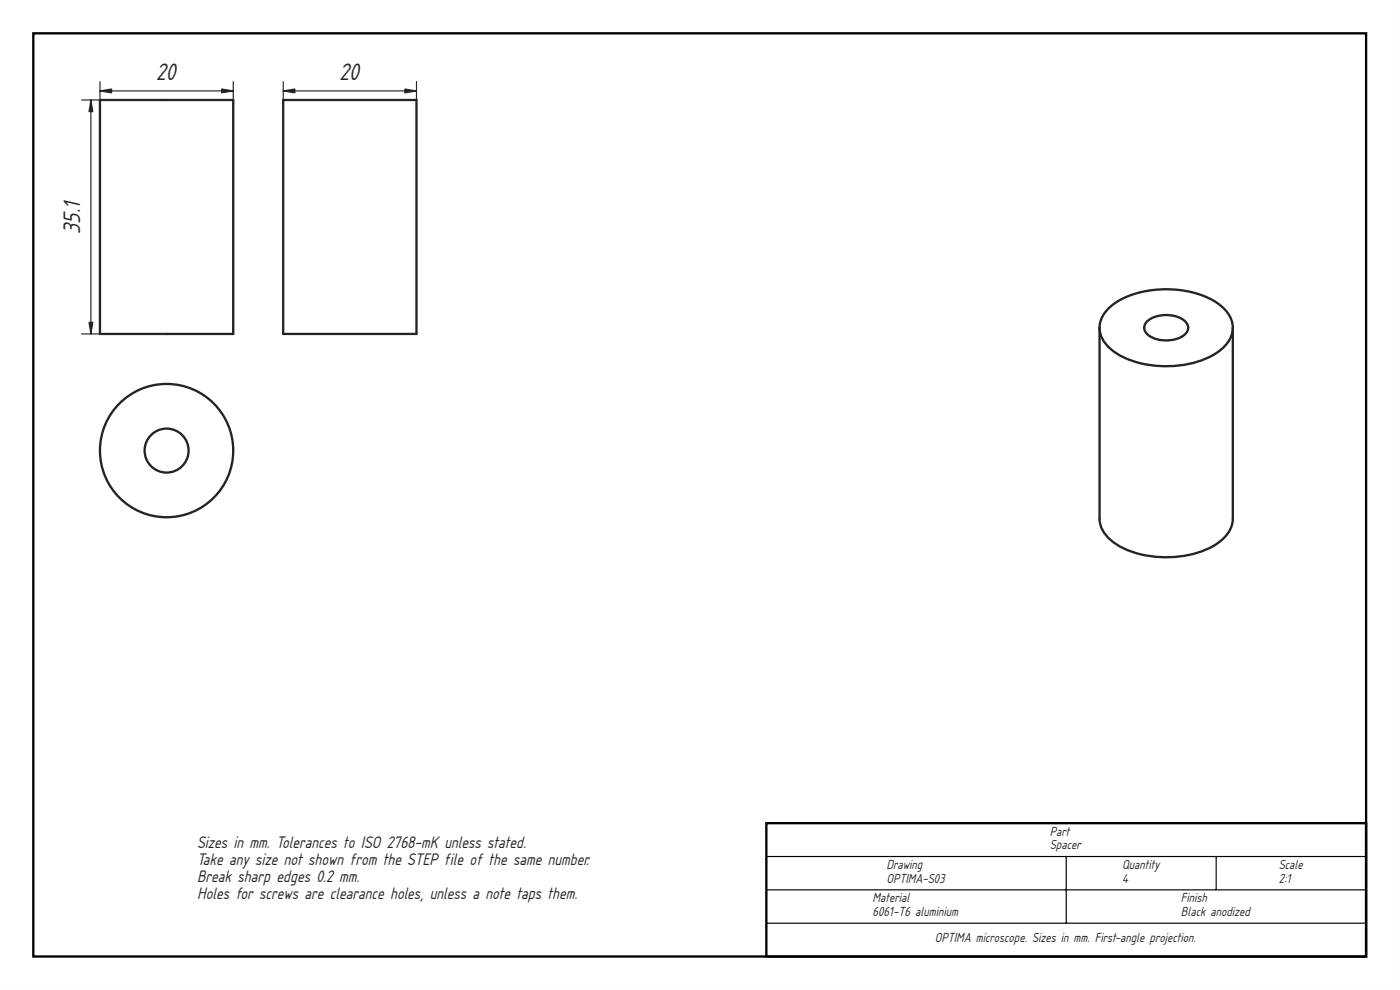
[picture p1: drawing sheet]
<svg xmlns="http://www.w3.org/2000/svg" width="420mm" height="297mm" viewBox="0 0 420 297" stroke-linecap="round" stroke-linejoin="round" font-family="sans-serif">
<path d="M0 0h420v297h-420zM0 0v297h420v-297z" fill="#000"/>
<path d="M10 10h400v277h-400zM230 247h180v40h-180z" fill="none" stroke="#000" stroke-width=".7" stroke-linecap="butt"/>
<path d="M230 257h180M320 257v20M365 257v10M230 267h180M230 277h180" fill="none" stroke="#000" stroke-width=".35"/>
<path d="M30 30h40v70.2h-40z" fill-rule="evenodd" fill="#fff"/>
<path d="M30 30h40v70.2h-40z" fill="none" stroke="#212529" stroke-width=".7"/>
<path d="M24.5 30h25.5M27.3 30v70.2M30 27.3h40M30 24.5v5.6M70 24.5v5.6M24.5 100.2h25.5" fill="none" stroke="#212529" stroke-width=".35"/>
<g fill="#212529" stroke="#212529" stroke-width=".35">
<path d="M66.5 26.7l3.5 .6-3.5 .6z"/>
<path d="M30 27.3l3.5-.6v1.2z"/>
<path d="M26.7 96.7h1.2l-.6 3.5z"/>
<path d="M27.3 30l.6 3.5h-1.2z"/>
</g>
<g fill="#fff">
<circle cx="50" cy="135.2" r="20"/>
<circle cx="50" cy="135.2" r="6.6"/>
</g>
<g fill="none" stroke="#212529" stroke-width=".7">
<circle cx="50" cy="135.2" r="20"/>
<circle cx="50" cy="135.2" r="6.6"/>
</g>
<path d="M85 30h40v70.2h-40z" fill-rule="evenodd" fill="#fff"/>
<path d="M85 30h40v70.2h-40z" fill="none" stroke="#212529" stroke-width=".7"/>
<path d="M85 27.3h40M85 24.5v5.6M125 24.5v5.6" fill="none" stroke="#212529" stroke-width=".35"/>
<g fill="#212529" stroke="#212529" stroke-width=".35">
<path d="M121.5 26.7l3.5 .6-3.5 .6z"/>
<path d="M85 27.3l3.5-.6v1.2z"/>
</g>
<g fill="#fff">
<path d="M332.4 92.8a24.4 24.4 0 0 1 17.6-6 26.2 26.2 0 0 1 16.6 5.1 8.6 8.6 0 0 1 3.4 6.4v57.4a10 10 0 0 1-5.9 8.1 31.1 31.1 0 0 1-28.7-.2 10 10 0 0 1-5.4-7.9v-57.4a7.9 7.9 0 0 1 2.4-5.5z" fill-rule="evenodd"/>
<path d="M330 98.3a10.4 10.4 0 0 0 6.6 8.6 31 31 0 0 0 28.6-1.1 9.6 9.6 0 0 0 4.8-7.5v57.4a10 10 0 0 1-5.9 8.1 31.1 31.1 0 0 1-28.7-.2 10 10 0 0 1-5.4-7.9z" fill-rule="evenodd"/>
<path d="M332.4 92.8a24.4 24.4 0 0 1 17.6-6 26.2 26.2 0 0 1 16.6 5.1 7.7 7.7 0 0 1 .4 12.5 26.9 26.9 0 0 1-20.1 5.3 22 22 0 0 1-15.2-6.6 7.4 7.4 0 0 1 .7-10.3z" fill-rule="evenodd"/>
<path d="M344.1 96.6a9.4 9.4 0 0 1 11.8 0 2.73 2.73 0 0 1-1.2 4.4 9.6 9.6 0 0 1-10.7-1 2.43 2.43 0 0 1 .1-3.4z" fill-rule="evenodd"/>
</g>
<path d="M330 98.3a10.4 10.4 0 0 0 6.6 8.6 31 31 0 0 0 28.6-1.1 9.6 9.6 0 0 0 4.8-7.5M330 98.3a10 10 0 0 1 5.8-8.1 31.3 31.3 0 0 1 28.3 0 10 10 0 0 1 5.9 8.1M330 98.3v57.4a10.4 10.4 0 0 0 6.6 8.5 31 31 0 0 0 28.6-1.1 9.6 9.6 0 0 0 4.8-7.4v-57.4M344.1 96.6a9.4 9.4 0 0 1 11.8 0 2.73 2.73 0 0 1-1.2 4.4 9.6 9.6 0 0 1-10.7-1 2.43 2.43 0 0 1 .1-3.4z" fill="none" stroke="#212529" stroke-width=".7"/>
<g font-size="6.7" fill="#212529">
<text x="46.8" y="24.1">20</text>
<text x="101.8" y="24.1">20</text>
<text x="24.1" y="70.1" transform="rotate(-90 24.1 70.1)">35.1</text>
</g>
<g font-size="4.7" fill="#212529">
<text x="59.1" y="254.3">Sizes in mm. Tolerances to ISO 2768-mK unless stated.</text>
<text x="59.1" y="259.4">Take any size not shown from the STEP file of the same number.</text>
<text x="59.1" y="264.5">Break sharp edges 0.2 mm.</text>
<text x="59.1" y="269.6">Holes for screws are clearance holes, unless a note taps them.</text>
</g>
<g font-size="3.7" fill="#212529">
<text x="315.1" y="250.7">Part</text>
<text x="315.1" y="254.8">Spacer</text>
<text x="266" y="260.7">Drawing</text>
<text x="336.7" y="260.7">Quantity</text>
<text x="383.8" y="260.7">Scale</text>
<text x="266" y="264.8">OPTIMA-S03</text>
<text x="336.7" y="264.8">4</text>
<text x="383.8" y="264.8">2:1</text>
<text x="261.9" y="270.7">Material</text>
<text x="261.9" y="274.8">6061-T6 aluminium</text>
<text x="354.4" y="270.7">Finish</text>
<text x="354.4" y="274.8">Black anodized</text>
<text x="280.6" y="282.7">OPTIMA microscope. Sizes in mm. First-angle projection.</text>
</g>
</svg>
